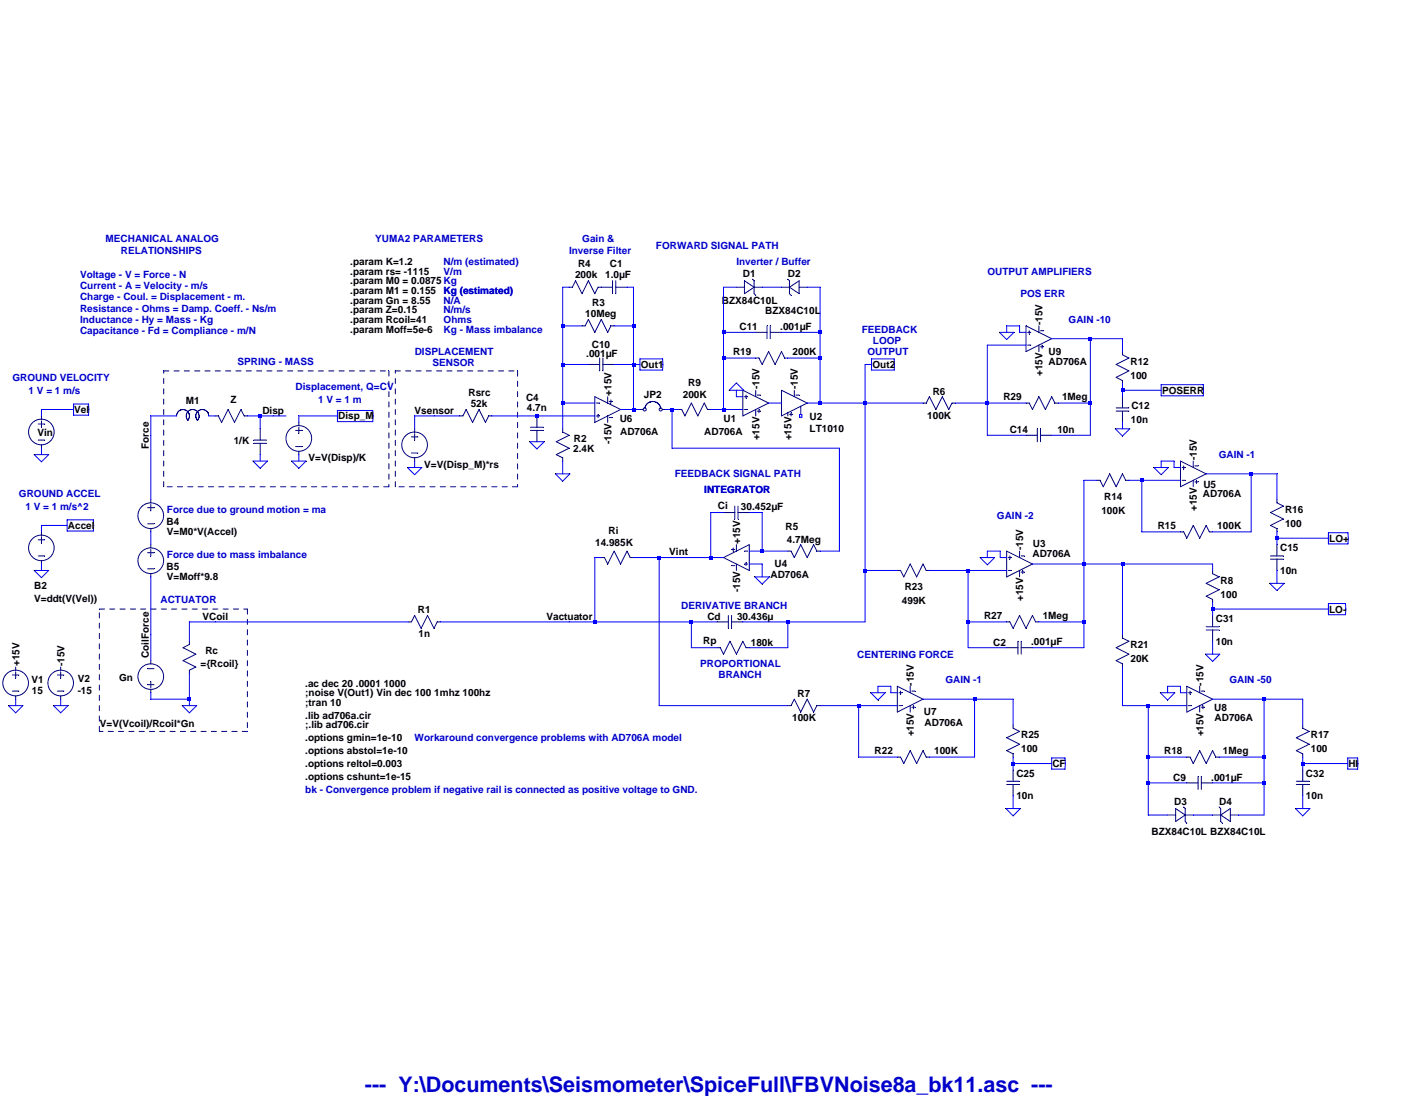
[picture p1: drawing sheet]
Version 4
SHEET 1 1604 1260
WIRE -800 -176 -816 -176
WIRE -640 -176 -656 -176
WIRE -384 -176 -416 -176
WIRE -272 -176 -320 -176
WIRE -176 -176 -208 -176
WIRE -816 -80 -816 -176
WIRE -768 -80 -816 -80
WIRE -640 -80 -640 -176
WIRE -640 -80 -688 -80
WIRE 320 -80 288 -80
WIRE -416 -64 -416 -176
WIRE -336 -64 -416 -64
WIRE -176 -64 -176 -176
WIRE -176 -64 -272 -64
WIRE 288 -64 288 -80
WIRE 320 -64 320 -80
WIRE 336 -64 320 -64
WIRE 496 -48 400 -48
WIRE 576 -48 496 -48
WIRE 336 -32 240 -32
WIRE 576 -16 576 -48
WIRE -416 0 -416 -64
WIRE -336 0 -416 0
WIRE -176 0 -176 -64
WIRE -176 0 -256 0
WIRE -816 16 -816 -80
WIRE -752 16 -816 16
WIRE -640 16 -640 -80
WIRE -640 16 -688 16
WIRE -624 16 -640 16
WIRE -48 16 -64 16
WIRE 576 80 576 64
WIRE 672 80 576 80
WIRE -384 96 -384 80
WIRE -368 96 -384 96
WIRE 576 96 576 80
WIRE -816 112 -816 16
WIRE -736 112 -816 112
WIRE -272 112 -304 112
WIRE -176 112 -176 0
WIRE -176 112 -208 112
WIRE -64 112 -64 16
WIRE -64 112 -176 112
WIRE 80 112 -64 112
WIRE 240 112 240 -32
WIRE 240 112 160 112
WIRE 336 112 240 112
WIRE 496 112 496 -48
WIRE 496 112 416 112
WIRE -2032 128 -2112 128
WIRE -640 128 -640 16
WIRE -640 128 -672 128
WIRE -624 128 -640 128
WIRE -544 128 -560 128
WIRE -528 128 -544 128
WIRE -416 128 -416 0
WIRE -416 128 -448 128
WIRE -368 128 -416 128
WIRE -2112 144 -2112 128
WIRE -1776 144 -1840 144
WIRE -1680 144 -1696 144
WIRE -1568 144 -1600 144
WIRE -1536 144 -1568 144
WIRE -1504 144 -1536 144
WIRE -1376 144 -1472 144
WIRE -1136 144 -1184 144
WIRE -1072 144 -1136 144
WIRE -880 144 -992 144
WIRE -736 144 -880 144
WIRE -1472 160 -1472 144
WIRE -1568 176 -1568 144
WIRE -1184 176 -1184 144
WIRE -816 176 -816 112
WIRE 576 176 576 160
WIRE -1840 192 -1840 144
WIRE 240 192 240 112
WIRE 336 192 240 192
WIRE 496 192 496 112
WIRE 496 192 400 192
WIRE -544 224 -544 128
WIRE -128 224 -544 224
WIRE -2112 240 -2112 224
WIRE -1568 256 -1568 240
WIRE -1472 256 -1472 240
WIRE 704 256 672 256
WIRE -1184 272 -1184 256
WIRE 672 272 672 256
WIRE 704 272 704 256
WIRE 720 272 704 272
WIRE -816 288 -816 256
WIRE 896 288 784 288
WIRE 960 288 896 288
WIRE 512 304 480 304
WIRE 624 304 592 304
WIRE 720 304 624 304
WIRE -1840 352 -1840 192
WIRE 960 352 960 288
WIRE -416 384 -448 384
WIRE -320 384 -352 384
WIRE -2048 416 -2112 416
WIRE -2112 432 -2112 416
WIRE 624 432 624 304
WIRE 720 432 624 432
WIRE 896 432 896 288
WIRE 896 432 800 432
WIRE 960 448 960 432
WIRE 1088 448 960 448
WIRE -1840 464 -1840 432
WIRE 960 464 960 448
WIRE -320 480 -320 384
WIRE -320 480 -352 480
WIRE -256 480 -320 480
WIRE -128 480 -128 224
WIRE -128 480 -176 480
WIRE 272 480 240 480
WIRE -720 496 -736 496
WIRE -576 496 -640 496
WIRE -528 496 -576 496
WIRE -448 496 -448 384
WIRE -448 496 -528 496
WIRE -416 496 -448 496
WIRE 240 496 240 480
WIRE 272 496 272 480
WIRE 288 496 272 496
WIRE -320 512 -352 512
WIRE 480 512 480 304
WIRE 480 512 352 512
WIRE 576 512 480 512
WIRE 800 512 576 512
WIRE -2112 528 -2112 512
WIRE -64 528 -64 112
WIRE 16 528 -64 528
WIRE 192 528 96 528
WIRE 288 528 192 528
WIRE 800 528 800 512
WIRE -320 544 -320 512
WIRE 960 560 960 528
WIRE 800 624 800 608
WIRE 1088 624 800 624
WIRE 800 640 800 624
WIRE -1680 656 -1744 656
WIRE -1200 656 -1680 656
WIRE -800 656 -1120 656
WIRE -736 656 -736 496
WIRE -736 656 -800 656
WIRE -496 656 -736 656
WIRE -432 656 -496 656
WIRE -256 656 -368 656
WIRE -64 656 -64 528
WIRE -64 656 -256 656
WIRE 192 656 192 528
WIRE 288 656 192 656
WIRE 480 656 480 512
WIRE 480 656 368 656
WIRE -1840 688 -1840 544
WIRE 576 688 576 512
WIRE -1744 704 -1744 656
WIRE -496 720 -496 656
WIRE -432 720 -496 720
WIRE -256 720 -256 656
WIRE -256 720 -352 720
WIRE 192 720 192 656
WIRE 288 720 192 720
WIRE 480 720 480 656
WIRE 480 720 352 720
WIRE 800 736 800 704
WIRE -1840 752 -1840 688
WIRE 0 816 -32 816
WIRE 720 816 688 816
WIRE -32 832 -32 816
WIRE 0 832 0 816
WIRE 16 832 0 832
WIRE 688 832 688 816
WIRE 720 832 720 816
WIRE 736 832 720 832
WIRE -1840 848 -1840 832
WIRE -1744 848 -1744 784
WIRE -1744 848 -1840 848
WIRE 208 848 80 848
WIRE 304 848 208 848
WIRE 928 848 800 848
WIRE 1024 848 928 848
WIRE -2176 864 -2176 848
WIRE -2064 864 -2064 848
WIRE -1744 864 -1744 848
WIRE -576 864 -576 496
WIRE -256 864 -576 864
WIRE -80 864 -176 864
WIRE 16 864 -80 864
WIRE 576 864 576 768
WIRE 640 864 576 864
WIRE 736 864 640 864
WIRE 304 912 304 848
WIRE 1024 912 1024 848
WIRE -80 992 -80 864
WIRE 16 992 -80 992
WIRE 208 992 208 848
WIRE 208 992 96 992
WIRE 640 992 640 864
WIRE 736 992 640 992
WIRE 928 992 928 848
WIRE 928 992 816 992
WIRE 304 1008 304 992
WIRE 400 1008 304 1008
WIRE 1024 1008 1024 992
WIRE 1136 1008 1024 1008
WIRE 304 1024 304 1008
WIRE 1024 1024 1024 1008
WIRE 640 1056 640 992
WIRE 736 1056 640 1056
WIRE 928 1056 928 992
WIRE 928 1056 800 1056
WIRE 304 1120 304 1088
WIRE 1024 1120 1024 1088
WIRE 640 1136 640 1056
WIRE 688 1136 640 1136
WIRE 800 1136 752 1136
WIRE 928 1136 928 1056
WIRE 928 1136 864 1136
FLAG -816 288 0
FLAG -704 96 +15V
FLAG -704 160 -15V
FLAG -2176 768 +15V
FLAG -2176 864 0
FLAG -2064 768 -15V
FLAG -880 208 0
FLAG -48 16 Out2
IOPIN -48 16 Out
FLAG -384 80 0
FLAG -1744 864 0
FLAG -336 144 +15V
FLAG -256 144 +15V
FLAG -240 80 -15V
FLAG -336 80 -15V
FLAG -320 544 0
FLAG -624 16 Out1
IOPIN -624 16 Out
FLAG -1568 256 0
FLAG -1376 144 Disp_M
IOPIN -1376 144 Out
FLAG -2048 416 Accel
IOPIN -2048 416 Out
FLAG -1184 272 0
FLAG -2112 528 0
FLAG -2112 240 0
FLAG -384 464 +15V
FLAG -384 528 -15V
FLAG -528 496 Vint
FLAG -800 656 Vactuator
FLAG 320 544 +15V
FLAG 320 480 -15V
FLAG 240 496 0
FLAG 752 320 +15V
FLAG 752 256 -15V
FLAG 672 272 0
FLAG 800 736 0
FLAG 960 560 0
FLAG 768 880 +15V
FLAG 768 816 -15V
FLAG 688 832 0
FLAG 1024 1120 0
FLAG 1088 448 LO+
IOPIN 1088 448 Out
FLAG 1088 624 LO-
IOPIN 1088 624 Out
FLAG 1136 1008 HI
IOPIN 1136 1008 Out
FLAG 48 880 +15V
FLAG 48 816 -15V
FLAG -32 832 0
FLAG 304 1120 0
FLAG 400 1008 CF
IOPIN 400 1008 Out
FLAG -1472 256 0
FLAG -1536 144 Disp
FLAG -1680 656 VCoil
FLAG -2064 864 0
FLAG 368 -16 +15V
FLAG 368 -80 -15V
FLAG 288 -64 0
FLAG 576 176 0
FLAG 672 80 POSERR
IOPIN 672 80 Out
FLAG -2032 128 Vel
IOPIN -2032 128 Out
FLAG -1840 192 Force
FLAG -1136 144 Vsensor
FLAG -1840 688 CoilForce
SYMBOL cap -656 -192 R90
WINDOW 0 -29 27 VBottom 0
WINDOW 3 -30 23 VTop 0
SYMATTR InstName C1
SYMATTR Value 1.0µF
SYMBOL cap -688 0 R90
WINDOW 0 -19 33 VBottom 0
WINDOW 3 -25 31 VTop 0
SYMATTR InstName C10
SYMATTR Value .001µF
SYMBOL res -704 -192 R90
WINDOW 0 -30 58 VBottom 0
WINDOW 3 -30 54 VTop 0
SYMATTR InstName R4
SYMATTR Value 200k
SYMBOL res -832 160 R0
WINDOW 3 42 65 Left 0
WINDOW 0 44 41 Left 0
SYMATTR Value 2.4K
SYMATTR InstName R2
SYMBOL res -672 -96 R90
WINDOW 0 -28 55 VBottom 0
WINDOW 3 -29 50 VTop 0
SYMATTR InstName R3
SYMATTR Value 10Meg
SYMBOL res -976 128 R90
WINDOW 0 -29 47 VBottom 0
WINDOW 3 -29 48 VTop 0
SYMATTR InstName Rsrc
SYMATTR Value 52k
SYMBOL voltage -2064 752 R0
WINDOW 0 42 44 Left 0
WINDOW 3 42 74 Left 0
WINDOW 123 0 0 Left 0
WINDOW 39 24 110 Left 0
SYMATTR InstName V2
SYMATTR Value -15
SYMBOL voltage -2176 752 R0
WINDOW 0 39 46 Left 0
WINDOW 3 40 75 Left 0
WINDOW 123 0 0 Left 0
WINDOW 39 0 0 Left 0
SYMATTR InstName V1
SYMATTR Value 15
SYMBOL cap -896 144 R0
WINDOW 0 -11 -46 Left 0
WINDOW 3 -9 -20 Left 0
SYMATTR InstName C4
SYMATTR Value 4.7n
SYMBOL voltage -2112 128 R0
WINDOW 0 -10 57 Left 0
WINDOW 3 24 96 Invisible 0
WINDOW 39 0 0 Left 0
SYMATTR InstName Vin
SYMATTR Value SINE(0.5u 1u 1 0 0 90)
SYMATTR Value2 AC 1u 0
SYMBOL cap -432 640 M90
WINDOW 0 16 -8 VBottom 0
WINDOW 3 -11 94 VTop 0
SYMATTR InstName Cd
SYMATTR Value 30.436µ
SYMATTR SpiceLine Rpar=33G
SYMBOL res -448 704 M90
WINDOW 0 13 -2 VBottom 0
WINDOW 3 -10 127 VTop 0
SYMATTR InstName Rp
SYMATTR Value 180k
SYMBOL res -736 480 M90
WINDOW 0 -36 46 VBottom 0
WINDOW 3 -35 47 VTop 0
SYMATTR InstName Ri
SYMATTR Value 14.985K
SYMBOL cap -416 368 M90
WINDOW 0 12 -2 VBottom 0
WINDOW 3 -13 95 VTop 0
SYMATTR InstName Ci
SYMATTR Value 30.452µF
SYMATTR SpiceLine Rpar=33G
SYMBOL res -272 464 M90
WINDOW 0 -30 26 VBottom 0
WINDOW 3 -27 55 VTop 0
SYMATTR InstName R5
SYMATTR Value 4.7Meg
SYMBOL res -432 144 M270
WINDOW 0 69 56 VTop 0
WINDOW 3 68 56 VBottom 0
SYMATTR InstName R9
SYMATTR Value 200K
SYMBOL res 384 672 M270
WINDOW 0 18 130 VTop 0
WINDOW 3 46 -25 VBottom 0
SYMATTR InstName R27
SYMATTR Value 1Meg
SYMBOL cap -272 -48 M270
WINDOW 0 16 82 VTop 0
WINDOW 3 44 -35 VBottom 0
SYMATTR InstName C11
SYMATTR Value .001µF
SYMBOL res -1728 688 M0
WINDOW 0 -55 38 Left 0
WINDOW 3 -104 72 Left 0
SYMATTR InstName Rc
SYMATTR Value ={Rcoil}
SYMBOL Misc\\jumper -592 64 R0
SYMATTR InstName JP2
SYMBOL ind -1792 160 R270
WINDOW 0 41 56 VTop 0
WINDOW 3 54 73 Invisible 0
SYMATTR InstName M1
SYMATTR Value =M1
SYMBOL cap -1552 176 M0
WINDOW 0 44 30 Left 0
WINDOW 3 44 53 Invisible 0
SYMATTR InstName 1/K
SYMATTR Value ={1/K}
SYMBOL res -1696 128 M90
WINDOW 0 -10 62 VBottom 0
WINDOW 3 -27 69 Invisible 0
SYMATTR InstName Z
SYMATTR Value =Z
SYMBOL bv -1840 848 R180
WINDOW 0 45 54 Left 0
WINDOW 3 -104 -60 Left 0
SYMATTR InstName Gn
SYMATTR Value V=V(Vcoil)/Rcoil*Gn
SYMBOL bv -1184 160 R0
WINDOW 0 24 16 Invisible 0
SYMATTR InstName B1
SYMATTR Value V=V(Disp_M)*rs
SYMBOL bv -2112 416 R0
WINDOW 0 -18 150 Left 0
WINDOW 3 -18 181 Left 0
SYMATTR InstName B2
SYMATTR Value V=ddt(V(Vel))
SYMBOL Opamps\\LT1010 -240 176 M180
WINDOW 0 38 31 Left 0
WINDOW 3 38 1 Left 0
SYMATTR InstName U2
SYMBOL res -1216 672 R270
WINDOW 0 32 56 VTop 0
WINDOW 3 0 56 VBottom 0
SYMATTR InstName R1
SYMATTR Value 1n
SYMBOL res -240 16 M270
WINDOW 0 18 130 VTop 0
WINDOW 3 46 -25 VBottom 0
SYMATTR InstName R19
SYMATTR Value 200K
SYMBOL res 112 544 M270
WINDOW 0 -39 55 VTop 0
WINDOW 3 -46 55 VBottom 0
SYMATTR InstName R23
SYMATTR Value 499K
SYMBOL cap 352 736 M270
WINDOW 0 16 82 VTop 0
WINDOW 3 44 -35 VBottom 0
SYMATTR InstName C2
SYMATTR Value .001µF
SYMBOL res 816 448 M270
WINDOW 0 18 130 VTop 0
WINDOW 3 46 -25 VBottom 0
SYMATTR InstName R15
SYMATTR Value 100K
SYMBOL res 608 320 M270
WINDOW 0 -39 55 VTop 0
WINDOW 3 -46 55 VBottom 0
SYMATTR InstName R14
SYMATTR Value 100K
SYMBOL res 784 512 R0
SYMATTR InstName R8
SYMATTR Value 100
SYMBOL cap 784 640 R0
SYMATTR InstName C31
SYMATTR Value 10n
SYMBOL res 944 336 R0
SYMATTR InstName R16
SYMATTR Value 100
SYMBOL cap 944 464 R0
SYMATTR InstName C15
SYMATTR Value 10n
SYMBOL res 832 1008 M270
WINDOW 0 18 130 VTop 0
WINDOW 3 46 -25 VBottom 0
SYMATTR InstName R18
SYMATTR Value 1Meg
SYMBOL cap 800 1072 M270
WINDOW 0 16 82 VTop 0
WINDOW 3 44 -35 VBottom 0
SYMATTR InstName C9
SYMATTR Value .001µF
SYMBOL res 560 672 R0
SYMATTR InstName R21
SYMATTR Value 20K
SYMBOL res 1008 896 R0
SYMATTR InstName R17
SYMATTR Value 100
SYMBOL cap 1008 1024 R0
SYMATTR InstName C32
SYMATTR Value 10n
SYMBOL res 112 1008 M270
WINDOW 0 18 130 VTop 0
WINDOW 3 46 -25 VBottom 0
SYMATTR InstName R22
SYMATTR Value 100K
SYMBOL res 288 896 R0
SYMATTR InstName R25
SYMATTR Value 100
SYMBOL cap 288 1024 R0
SYMATTR InstName C25
SYMATTR Value 10n
SYMBOL res -160 848 R90
WINDOW 0 0 56 VBottom 0
WINDOW 3 32 56 VTop 0
SYMATTR InstName R7
SYMATTR Value 100K
SYMBOL bv -1840 336 R0
WINDOW 0 39 70 Left 0
WINDOW 3 40 96 Left 0
SYMATTR InstName B4
SYMATTR Value V=M0*V(Accel)
SYMBOL bv -1840 448 R0
WINDOW 0 39 70 Left 0
WINDOW 3 40 96 Left 0
SYMATTR InstName B5
SYMATTR Value V=Moff*9.8
SYMBOL bv -1472 144 R0
WINDOW 0 24 16 Invisible 0
SYMATTR InstName B6
SYMATTR Value V=V(Disp)/K
SYMBOL res 432 128 M270
WINDOW 0 18 130 VTop 0
WINDOW 3 46 -25 VBottom 0
SYMATTR InstName R29
SYMATTR Value 1Meg
SYMBOL res 560 -32 R0
SYMATTR InstName R12
SYMATTR Value 100
SYMBOL cap 560 96 R0
WINDOW 0 38 23 Left 0
WINDOW 3 37 56 Left 0
SYMATTR InstName C12
SYMATTR Value 10n
SYMBOL res 176 96 R90
WINDOW 0 0 56 VBottom 0
WINDOW 3 32 56 VTop 0
SYMATTR InstName R6
SYMATTR Value 100K
SYMBOL cap 400 208 M270
WINDOW 0 16 82 VTop 0
WINDOW 3 44 -35 VBottom 0
SYMATTR InstName C14
SYMATTR Value 10n
SYMBOL zener -384 -160 R270
WINDOW 0 36 32 VTop 0
WINDOW 3 -4 32 VBottom 0
SYMATTR InstName D1
SYMATTR Value BZX84C10L
SYMATTR Description Diode
SYMATTR Type diode
SYMBOL zener -208 -192 R90
WINDOW 0 -4 32 VBottom 0
WINDOW 3 61 36 VTop 0
SYMATTR InstName D2
SYMATTR Value BZX84C10L
SYMATTR Description Diode
SYMATTR Type diode
SYMBOL zener 688 1152 R270
WINDOW 0 36 32 VTop 0
WINDOW 3 -10 28 VBottom 0
SYMATTR InstName D3
SYMATTR Value BZX84C10L
SYMATTR Description Diode
SYMATTR Type diode
SYMBOL zener 864 1120 R90
WINDOW 0 -4 32 VBottom 0
WINDOW 3 42 2 VTop 0
SYMATTR InstName D4
SYMATTR Value BZX84C10L
SYMATTR Description Diode
SYMATTR Type diode
SYMBOL Opamps\\opamp2 -704 64 R0
WINDOW 0 30 87 Left 0
WINDOW 3 31 118 Left 0
SYMATTR InstName U6
SYMATTR Value AD706A
SYMATTR SpiceModel AD706A
SYMBOL Opamps\\opamp2 -384 432 M0
WINDOW 0 -126 78 Left 0
WINDOW 3 -177 107 Left 0
SYMATTR InstName U4
SYMATTR Value AD706A
SYMATTR SpiceModel AD706A
SYMBOL Opamps\\opamp2 752 352 M180
WINDOW 0 25 38 Left 0
WINDOW 3 24 14 Left 0
SYMATTR InstName U5
SYMATTR Value AD706A
SYMATTR SpiceModel AD706A
SYMBOL Opamps\\opamp2 -336 176 M180
WINDOW 0 -80 25 Left 0
WINDOW 3 -128 -6 Left 0
SYMATTR InstName U1
SYMATTR Value AD706A
SYMATTR SpiceModel AD706A
SYMBOL Opamps\\opamp2 320 576 M180
WINDOW 0 33 115 Left 0
WINDOW 3 32 91 Left 0
SYMATTR InstName U3
SYMATTR Value AD706A
SYMATTR SpiceModel AD706A
SYMBOL Opamps\\opamp2 48 912 M180
WINDOW 0 34 33 Left 0
WINDOW 3 36 7 Left 0
SYMATTR InstName U7
SYMATTR Value AD706A
SYMATTR SpiceModel AD706A
SYMBOL Opamps\\opamp2 768 912 M180
WINDOW 0 36 44 Left 0
WINDOW 3 37 18 Left 0
SYMATTR InstName U8
SYMATTR Value AD706A
SYMATTR SpiceModel AD706A
SYMBOL Opamps\\opamp2 368 16 M180
WINDOW 0 24 33 Left 0
WINDOW 3 24 8 Left 0
SYMATTR InstName U9
SYMATTR Value AD706A
SYMATTR SpiceModel AD706A
TEXT -728 -296 Center 0 ;Gain &\n Inverse Filter
TEXT -72 -72 Left 0 ;FEEDBACK\n    LOOP\n  OUTPUT
TEXT -1088 -16 Center 0 ;DISPLACEMENT\nSENSOR
TEXT -304 328 Right 0 ;INTEGRATOR
TEXT -264 616 Right 0 ;DERIVATIVE BRANCH
TEXT -376 760 Center 0 ;PROPORTIONAL\nBRANCH
TEXT -384 -240 Left 0 ;Inverter / Buffer
TEXT -1816 600 Left 0 ;ACTUATOR
TEXT -232 288 Right 0 ;FEEDBACK SIGNAL PATH
TEXT -584 -280 Left 0 ;FORWARD SIGNAL PATH
TEXT -1456 832 Left 0 !;noise V(Out1) Vin dec 100 1mhz 100hz
TEXT -2016 -208 Left 0 ;Voltage - V = Force - N\nCurrent - A = Velocity - m/s\nCharge - Coul. = Displacement - m.\nResistance - Ohms = Damp. Coeff. - Ns/m\nInductance - Hy = Mass - Kg\nCapacitance - Fd = Compliance - m/N
TEXT -1440 8 Right 0 ;SPRING - MASS
TEXT -1344 -144 Left 0 !.param Gn = 8.55
TEXT -1344 -168 Left 0 !.param M1 = 0.155
TEXT -1344 -216 Left 0 !.param rs= -1115
TEXT -1456 856 Left 0 !;tran 10
TEXT -1344 -240 Left 0 !.param K=1.2
TEXT -1456 888 Left 0 !.lib ad706a.cir
TEXT -1456 808 Left 0 !.ac dec 20 .0001 1000
TEXT -1456 912 Left 0 !;.lib ad706.cir
TEXT -1112 -216 Left 0 ;V/m
TEXT -1112 -240 Left 0 ;N/m (estimated)
TEXT -1112 -168 Left 0 ;Kg (estimated)
TEXT -1112 -144 Left 0 ;N/A
TEXT -1800 376 Left 0 ;Force due to ground motion = ma
TEXT -1480 72 Left 0 ;Displacement, Q=CV
TEXT -1816 -296 Center 0 ;MECHANICAL ANALOG\nRELATIONSHIPS
TEXT -1152 -296 Center 0 ;YUMA2 PARAMETERS
TEXT -304 328 Right 0 ;INTEGRATOR
TEXT 352 392 Right 0 ;GAIN -2
TEXT 904 240 Right 0 ;GAIN -1
TEXT 944 800 Right 0 ;GAIN -50
TEXT 224 800 Right 0 ;GAIN -1
TEXT 240 -216 Left 0 ;OUTPUT AMPLIFIERS
TEXT 152 736 Right 0 ;CENTERING FORCE
TEXT -1800 488 Left 0 ;Force due to mass imbalance
TEXT -1344 -72 Left 0 !.param Moff=5e-6
TEXT -1112 -72 Left 0 ;Kg - Mass imbalance
TEXT -2184 48 Left 0 ;GROUND VELOCITY
TEXT -2144 80 Left 0 ;1 V = 1 m/s
TEXT -1344 -120 Left 0 !.param Z=0.15
TEXT -1344 -96 Left 0 !.param Rcoil=41
TEXT -1112 -120 Left 0 ;N/m/s
TEXT -1112 -96 Left 0 ;Ohms
TEXT -2168 336 Left 0 ;GROUND ACCEL
TEXT -2152 368 Left 0 ;1 V = 1 m/s^2
TEXT -1456 1072 Left 0 ;bk - Convergence problem if negative rail is connected as positive voltage to GND.
TEXT 544 -96 Right 0 ;GAIN -10
TEXT 432 -160 Right 0 ;POS ERR
TEXT -1344 -192 Left 0 !.param M0 = 0.0875
TEXT -1112 -168 Left 0 ;Kg (estimated)
TEXT -1112 -192 Left 0 ;Kg
TEXT -1424 104 Left 0 ;1 V = 1 m
TEXT -1456 944 Left 0 !.options gmin=1e-10
TEXT -1456 976 Left 0 !.options abstol=1e-10
TEXT -1456 1008 Left 0 !.options reltol=0.003
TEXT -1456 1040 Left 0 !.options cshunt=1e-15
TEXT -1184 944 Left 0 ;Workaround convergence problems with AD706A model
RECTANGLE Normal -1248 320 -1808 32 2
RECTANGLE Normal -1600 928 -1968 624 2
RECTANGLE Normal -928 320 -1232 32 2
